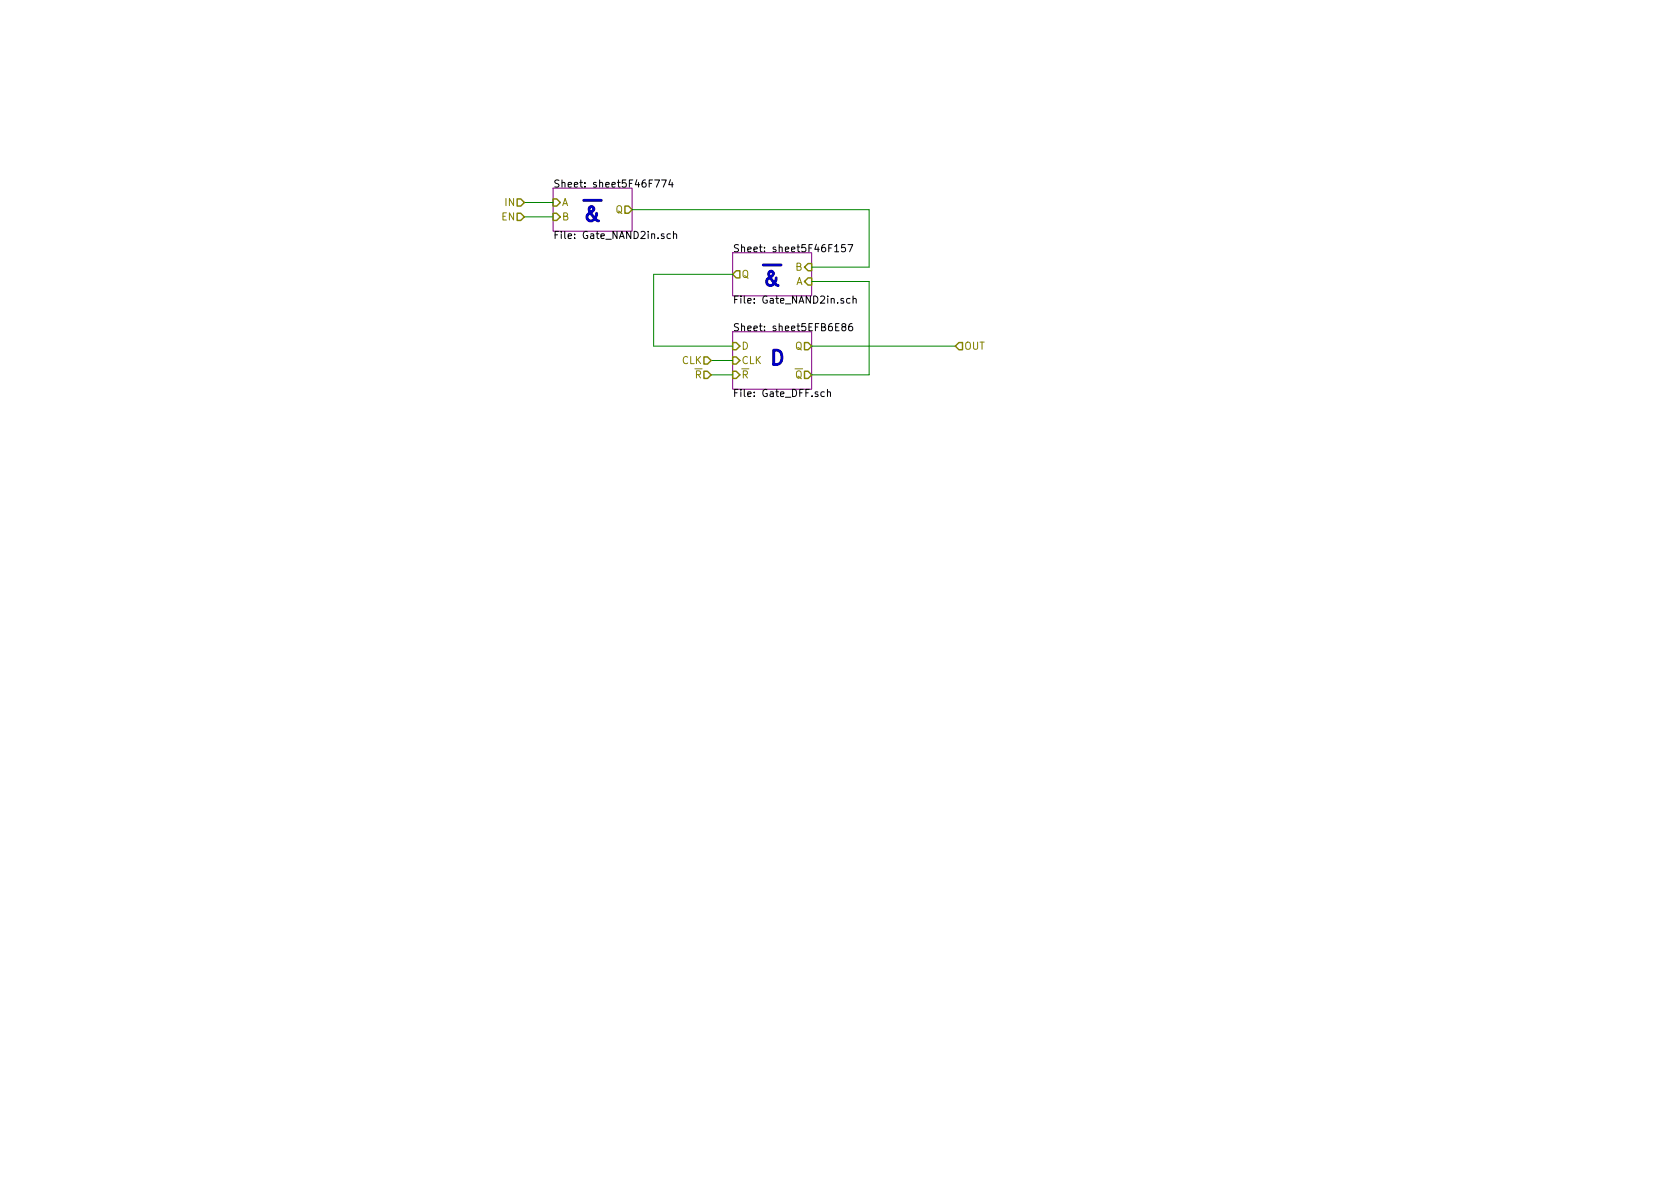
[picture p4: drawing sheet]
<svg xmlns="http://www.w3.org/2000/svg" width="297mm" height="210mm" viewBox="0 0 297 210" stroke-linecap="round" stroke-linejoin="round" font-family="sans-serif">
<path d="M97.8 33.3h14v7.6h-14zM129.5 44.7h14v7.6h-14zM129.5 58.7h14v10.1h-14z" fill="none" stroke="#840084" stroke-width=".18"/>
<g fill="none" stroke="#000" stroke-width=".18">
<path d="M115.7 31.8h.9l-.5 1.3M117 31.8h.8l-.5 1.3M118.5 31.8l-.3 .9h.8M118.8 32.3v.8M118.5 41.4l-.3-.1-.3 .3 .2 .5h.4M119.1 41.5l.2-.2 .3 .1v.8M119.1 40.9v1.3M147.6 44.5h.7M149.1 57.8l-.2-.1v-.4l.4-.1 .2 .1v.4l-.6 .1-.1 .2v.3l.3 .2h.2l.3-.2-.1-.4-.2-.1M149.4 43.3h-.6v.6l.5-.2 .2 .3v.3l-.2 .2-.5-.1M149.9 43.3h.9l-.6 1.2M150.3 52.8h-.4l-.2 .2 .1 .6h.5"/>
<path d="M150.6 57.2h-.2a.79 .79 0 0 0-.1 1.3l.3-.1 .2-.4-.3-.3h-.2l-.3 .3M150.8 52.9l.2-.1h.3l.1 .8M150.8 52.3v1.3M145.7 69.3h-.3l-.3 .2 .2 .6h.4M146.3 69.4l.2-.1h.3v.8M146.3 68.9v1.2"/>
</g>
<g fill="none" stroke="#848400" stroke-width=".25">
<path d="M91.4 37.7h.7l.6 .6-.6 .7h-.7zM91.4 35.2h.7l.6 .6-.6 .6h-.7zM97.8 35.2h.6l.7 .6-.7 .6h-.6zM97.8 37.7h.6l.7 .6-.7 .7h-.6zM110.5 36.4h.6l.7 .7-.7 .6h-.6zM130.2 47.9h.6v1.2h-.6l-.7-.6zM142.9 49.1h.6v1.3h-.6l-.7-.6zM142.9 46.6h.6v1.3h-.6l-.7-.7zM124.5 65.7h.6l.6 .6-.6 .6h-.6zM124.5 63.1h.6l.6 .6-.6 .7h-.6zM129.5 60.6h.7l.6 .6-.6 .6h-.7zM129.5 63.1h.7l.6 .6-.6 .7h-.7z"/>
<path d="M129.5 65.7h.7l.6 .6-.6 .6h-.7zM142.2 60.6h.7l.6 .6-.6 .6h-.7zM142.2 65.7h.7l.6 .6-.6 .6h-.7zM169.5 60.6h.7v1.2h-.7l-.6-.6z"/>
</g>
<path d="M92.7 38.3h5.1M92.7 35.8h5.1M111.8 37.1h41.9v10.1h-10.2M129.5 48.5h-13.9v12.7h13.9M143.5 49.8h10.2v16.5h-10.2M125.7 66.3h3.8M125.7 63.7h3.8M143.5 61.2h25.4" fill="none" stroke="#008400" stroke-width=".18"/>
<g font-size="3.5" fill="#0000c2">
<text x="102.9" y="39.2">&amp;</text>
<text x="135.9" y="50.6">&amp;</text>
<text x="135.9" y="64.6">D</text>
</g>
<g font-size="1.8">
<text x="97.8" y="33.2">Sheet: sheet5F46F774</text>
<text x="97.8" y="42.3">File: Gate_NAND2in.sch</text>
<text x="129.5" y="44.6">Sheet: sheet5F46F157</text>
<text x="129.5" y="53.7">File: Gate_NAND2in.sch</text>
<text x="129.5" y="58.6">Sheet: sheet5EFB6E86</text>
<text x="129.5" y="70.2">File: Gate_DFF.sch</text>
</g>
<g font-size="1.8" fill="#848400">
<text x="88.7" y="39">EN</text>
<text x="89.4" y="36.4">IN</text>
<text x="99.3" y="36.4">A</text>
<text x="99.3" y="39">B</text>
<text x="108.9" y="37.7">Q</text>
<text x="140.7" y="47.9">B</text>
<text x="131.1" y="49.1">Q</text>
<text x="140.7" y="50.4">A</text>
<text x="120.6" y="64.4">CLK</text>
<text x="131.1" y="61.8">D</text>
<text x="131.1" y="64.4">CLK</text>
<text x="140.6" y="61.8">Q</text>
<text x="170.4" y="61.8">OUT</text>
<text x="122.9" y="66.9">R</text>
<text x="131.1" y="66.9">R</text>
<text x="140.6" y="66.9">Q</text>
</g>
</svg>
